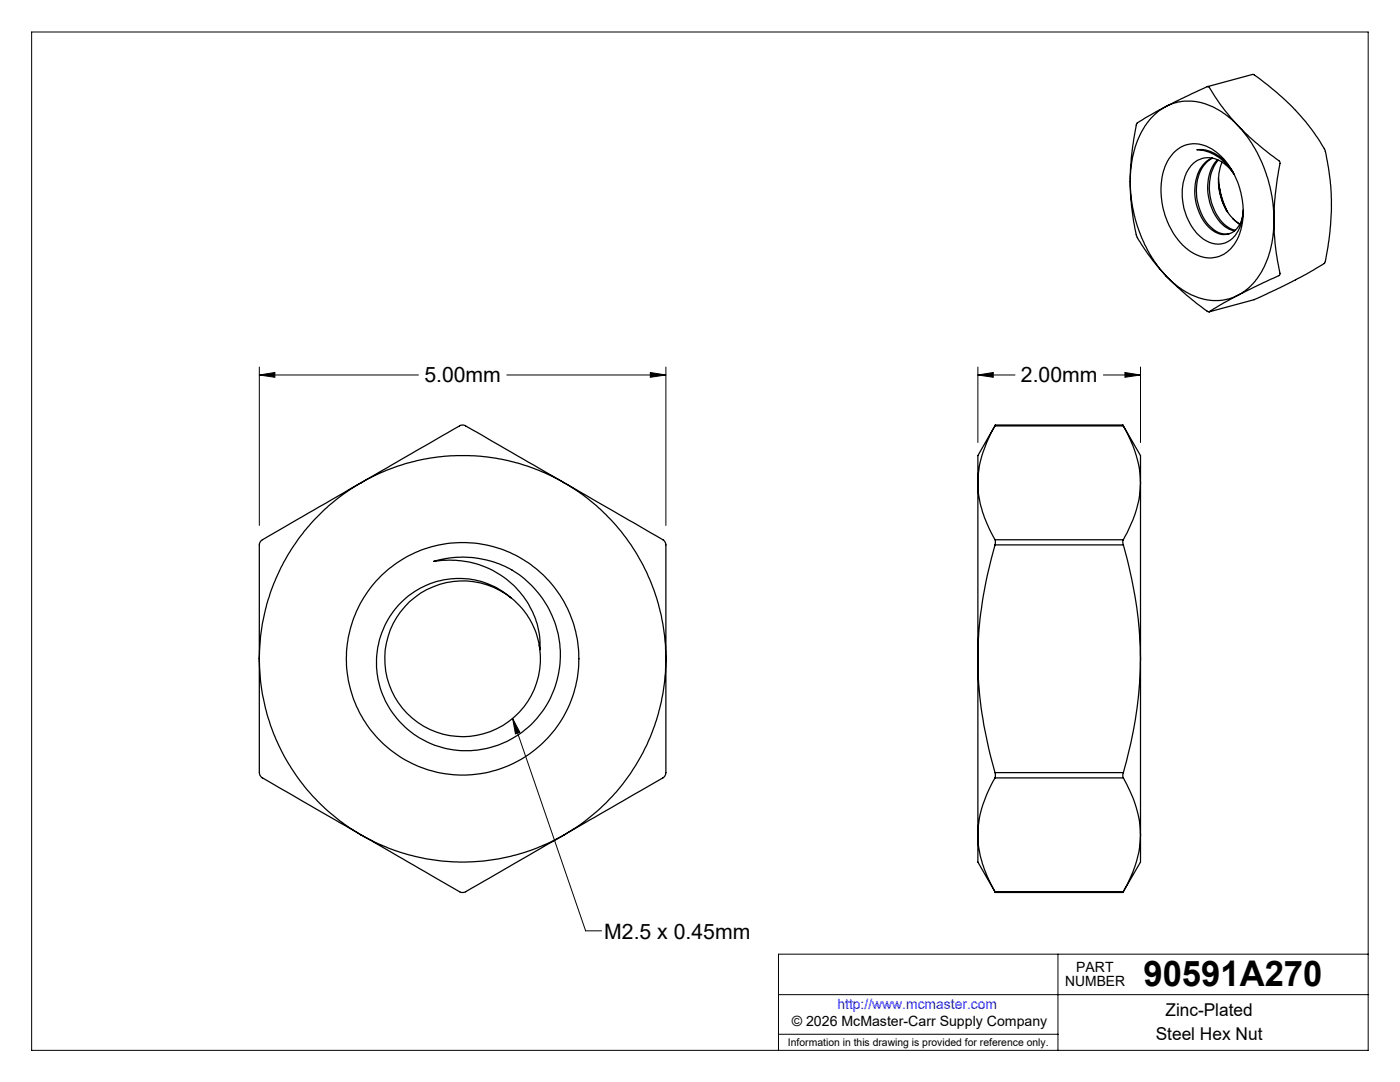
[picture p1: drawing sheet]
<svg xmlns="http://www.w3.org/2000/svg" width="279mm" height="216mm" viewBox="0 0 279 216" stroke-linecap="round" stroke-linejoin="round" font-family="sans-serif">
<g fill="none" stroke="#000" stroke-width=".2">
<path d="M6.3 6.4h266.7v203.2h-266.7zM51.8 74.8l3.1-.5v1zM51.8 73.2v31.6M51.8 74.8h31.7M101.1 74.8h31.8M129.8 74.3l3.1 .5-3.1 .5zM132.9 73.2v31.6M195.2 74.8l3-.5v1zM195.2 74.8h7.4M195.2 73.2v15.1M220.2 74.8h7.4M224.5 74.3l3.1 .5-3.1 .5z"/>
<path d="M227.6 73.2v15.1M102.3 143.4l1.5 2.7-.9 .3zM102.3 143.4l14.6 42.3h3.2M155.4 198.5h117.6M211.1 190.4v19.2M273 190.4h-117.6v19.2M155.4 206.4h55.7"/>
</g>
<g fill="none" stroke="#000" stroke-width=".25">
<path d="M241 17.3l9.2-2.4a44.7 44.7 0 0 1 14.3 15.2 49.2 49.2 0 0 1-.2 22.4l-3.7 2.3-2.8 1.4-7.5 3.6-9 2.4M225.6 36.2v2.2l.4 2.9 1.3 4.6 1.1 2.8 1 1.9 1.6 2.4 1.7 2.1M225.6 36.2a39.6 39.6 0 0 0 1.4 11.2 44.6 44.6 0 0 0 5.7 7.7M232.7 21.2l8.2-3.9 .4 .1a40.9 40.9 0 0 0 5.8 7.7M232.7 21.2l-1.6 1.1-1.4 1.3-1.2 1.6-1.1 1.9-.9 2.3-.5 2-.4 2.7v2.1M232.7 21.2l1.6-.6 1.7-.4h1.9l1.9 .3 2.3 .8 1.7 1 1.7 1.3 1.6 1.5M232.7 21.2l-2.7 1.5a11.3 11.3 0 0 0-3.2 2.1v.1a59.3 59.3 0 0 0-1.2 11.3M234.2 30.4a6.1 6.1 0 0 1 8.4-.1 15.3 15.3 0 0 1 4.3 17.5 6.1 6.1 0 0 1-9.3 2.4 15.4 15.4 0 0 1-5.2-16.7l.9-1.8zM241.9 31.5a6.3 6.3 0 0 0-3.4 5.9 9.9 9.9 0 0 0 4 8.9 3.6 3.6 0 0 0 5.4-2.7l.1-.5M242 31.6a7 7 0 0 0-3.2 7.1 9.1 9.1 0 0 0 4.4 7.7l.9 .3 1.2-.1M243 31.9a9.2 9.2 0 0 0-1.1 9.8 6.6 6.6 0 0 0 4.5 4.4M243.1 32a9.7 9.7 0 0 0-.6 10.2 6.3 6.3 0 0 0 4 3.7"/>
<path d="M243.2 35.5v.2a16 16 0 0 0 1.8 6.6M243.9 32.3a10.9 10.9 0 0 0 2.2 11.4M246.1 34.3a8.6 8.6 0 0 0-6.1-4.5l-1.1 .1a9.4 9.4 0 0 1 7.3 4.7M246.3 34.8a6.2 6.2 0 0 0-6.2-3.2 6.1 6.1 0 0 0-4.1 5.4 11.6 11.6 0 0 0 4.3 10.8 4.5 4.5 0 0 0 7-2.2l.6-1.8 .2-1.9M247.1 25.1a76.2 76.2 0 0 0 8.3 7.2v.3a59.9 59.9 0 0 0-1.2 11.3M247.1 25.1l2.7 3.4 1.2 2.1 1.4 3.2 .8 2.6 .6 2.6 .3 2.5 .1 2.4M232.7 55.1l1.4 1.3 1.7 1.3 1.9 1.1 1.9 .7 2 .4 1.7 .1 2-.4 1.8-.7M232.7 55.1a49.5 49.5 0 0 0 8.6 7.1l5.8-3.3M244.8 42a14.5 14.5 0 0 1-1.6-5.2l.6 2.8 1.1 2.5M246.1 43.7l1.3 1.1M246.1 43.7l1.3 1M254.2 43.9l-.1 2.4-.3 2.3-.6 2.3-.8 2.2-.9 1.6-1.5 2-1.5 1.3-1.4 .9"/>
<path d="M254.2 43.9a61 61 0 0 0 1.2 11l-8.3 4M72 96.3a40.5 40.5 0 0 0-20.2 35.1M72 96.3l-19.7 11.4-.4 .4-.1 .6v22.7M72 96.3a40.6 40.6 0 0 1 40.6 0M72 96.3l19.8-11.4 .4-.1 .6 .1 2.4 1.4 17.4 10M112.6 96.3a40.5 40.5 0 0 1 20.3 35.1M112.6 96.3l19.8 11.5 .3 .3 .2 .5v22.8M195.2 96.3v35.1M195.2 96.3a23.1 23.1 0 0 0 3.4 11.4M198.6 85a22.5 22.5 0 0 0-3.4 11.3M198.6 85h25.6M198.6 84.8v.2"/>
<path d="M198.6 84.8l-3.4 6.1v5.4M198.6 84.8h25.5M224.1 84.8l.1 .2M224.1 84.8l3.5 6.1v5.4M224.2 85a23.5 23.5 0 0 1 3.4 11.3M227.6 96.3v35.1M227.6 96.3a23.1 23.1 0 0 1-3.4 11.4M86.6 112a19.5 19.5 0 0 1 23.7 11 19.5 19.5 0 0 1-8.6 24.7 17.9 17.9 0 0 1-26.5-17.4 16.4 16.4 0 0 1 16-14.9 16.4 16.4 0 0 1 16.5 14.2 17.2 17.2 0 0 0-12.2-17l-3.4-.7a20 20 0 0 0-5.5 .1zM102.1 119.3a15.5 15.5 0 0 0-24 5.9 15.5 15.5 0 0 0 11.9 21.6 15.5 15.5 0 0 0 17.7-17.2M198.6 108.7a81.4 81.4 0 0 0-3.4 22.7M198.6 107.7v1M198.6 108.7h25.6"/>
<path d="M198.6 107.7h25.6M224.2 108.7a85 85 0 0 1 3.4 22.7M224.2 107.7l-.1 .2 .1 .8M51.8 131.4a40.7 40.7 0 0 0 20.2 35.2M51.8 131.4v22.8l.1 .5 .4 .5 19.7 11.4M107.6 128.7l.1 .9M132.9 131.4a40.7 40.7 0 0 1-20.3 35.2M132.9 131.4v22.9l-.2 .5-.4 .4-19.7 11.4M195.2 131.4a80.5 80.5 0 0 0 3.4 22.8M195.2 131.4v35.2M227.6 131.4v35.2M227.6 131.4a84.1 84.1 0 0 1-3.4 22.8"/>
<path d="M198.6 154.2v1M198.6 155.2a22.5 22.5 0 0 0-3.4 11.4M198.6 154.2h25.6M198.6 155.2h25.6M224.2 155.2a23.5 23.5 0 0 1 3.4 11.4M224.2 154.2l-.1 .3 .1 .7M72 166.6a40.6 40.6 0 0 0 40.6 0M72 166.6l20 11.5 .9-.2 19.7-11.3M195.2 166.6a23.1 23.1 0 0 0 3.4 11.3M195.2 166.6v5.4l3.4 6.1M198.6 177.9v.2M198.6 177.9h25.6"/>
<path d="M198.6 178.1h25.5M224.2 177.9l-.1 .2M227.6 166.6a23.1 23.1 0 0 1-3.4 11.3M227.6 166.6v5.4l-3.5 6.1"/>
<circle cx="92.3" cy="131.5" r="23.2"/>
</g>
<path d="M51.8 74.8l3.1-.5v1zM129.8 74.3l3.1 .5-3.1 .5zM102.3 143.4l1.5 2.7-.9 .3zM195.2 74.8l3-.5v1zM224.5 74.3l3.1 .5-3.1 .5z" fill="#000"/>
<text font-size="7.1" x="228.2" y="196.8">90591A270</text>
<g font-size="4.2">
<text x="84.7" y="76.2">5.00mm</text>
<text x="203.8" y="76.2">2.00mm</text>
<text x="120.6" y="187.4">M2.5 x 0.45mm</text>
</g>
<g font-size="3.5">
<text x="232.6" y="202.8">Zinc-Plated</text>
<text x="230.6" y="207.5">Steel Hex Nut</text>
</g>
<g font-size="2.8">
<text x="212.6" y="196.8">NUMBER</text>
<text x="214.8" y="194">PART</text>
<text x="158" y="204.8">© 2026 McMaster-Carr Supply Company</text>
</g>
<text font-size="2.8" fill="#00f" x="167.1" y="201.4">http://www.mcmaster.com</text>
<text font-size="2.1" x="157.3" y="208.6">Information in this drawing is provided for reference only.</text>
</svg>
